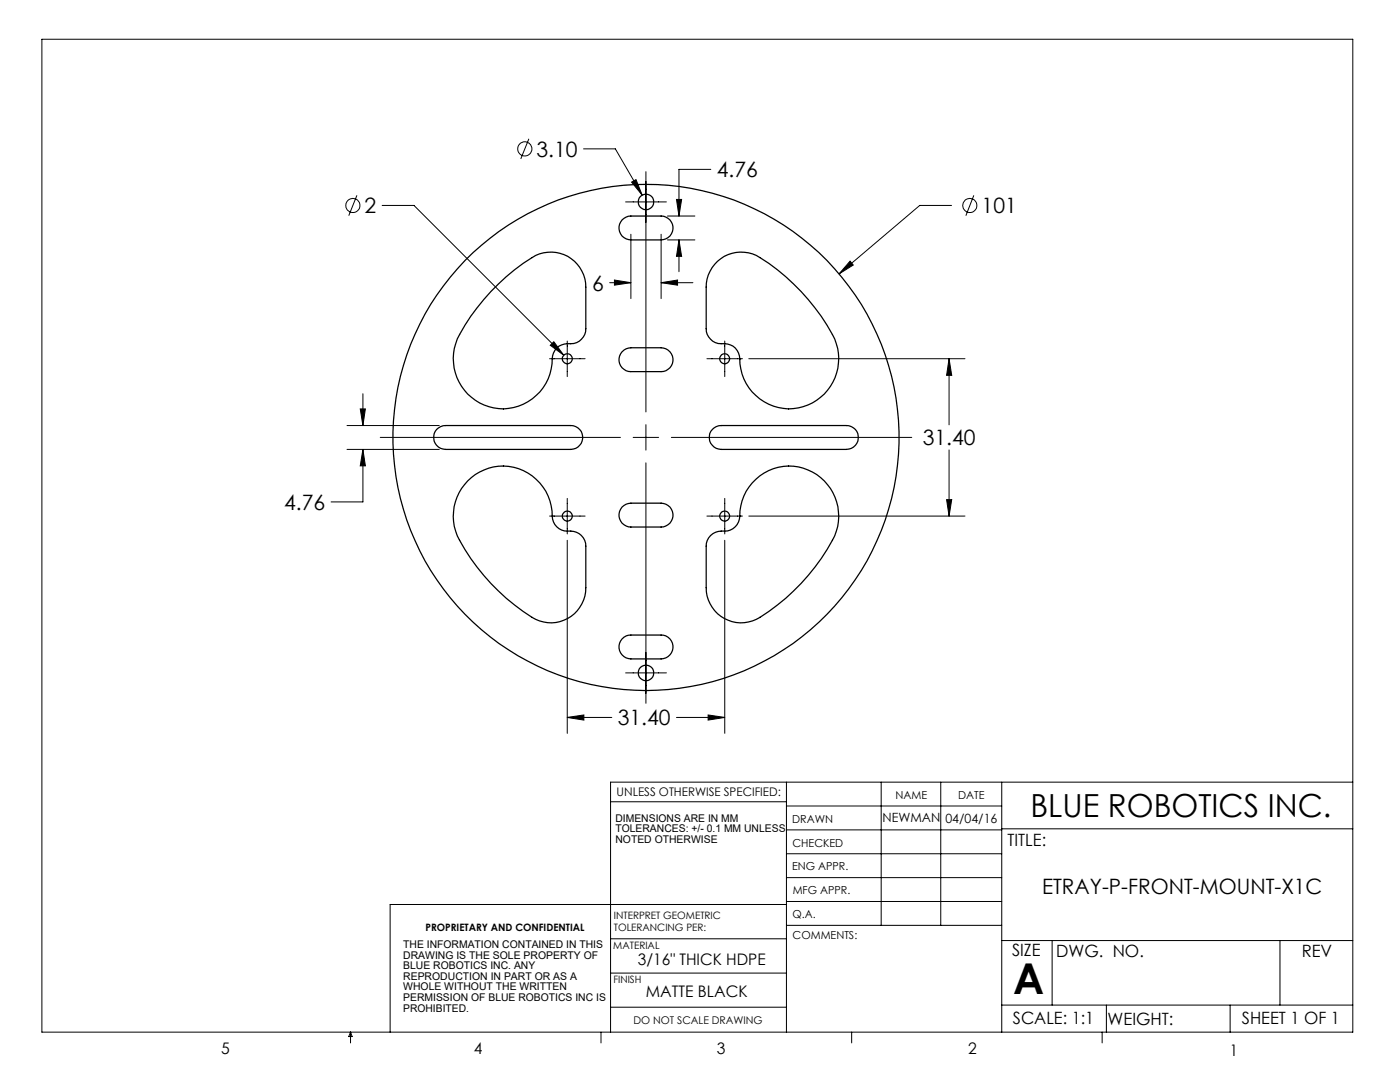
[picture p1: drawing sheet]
<svg xmlns="http://www.w3.org/2000/svg" width="279mm" height="216mm" viewBox="0 0 279 216" stroke-linecap="round" stroke-linejoin="round" font-family="sans-serif">
<g fill="none" stroke="#000" stroke-width=".2">
<path d="M8.4 7.8h261.6v198.2h-261.6zM71.2 39l-1.6 4M105.6 27.7l-1.7 4M116.5 29.7h6.3l5.4 9.2M126 36.3l.9-.5 1.3 3.1zM128.9 34.3v47.9M135 39.8h1l-.5 3.3zM141.9 33.8h-6.4v9.3M194.3 39l-1.5 4M76.3 41h6.3l29.9 29.9M121.7 56.4h4.2M122.6 55.9l3.3 .5-3.3 .5z"/>
<path d="M124.8 40.3h8.2M125.9 46.7v12.9M131.9 56.4l3.3-.5v1zM131.9 46.7v12.9M131.9 56.4h6.4M133.2 43.1h5.5M133.2 47.9h5.5M135.5 47.9l.5 3.3h-1zM135.5 47.9v6.3M169.7 52.1l.6 .8-2.8 1.7zM189.9 41h-6.3l-16.1 13.6M72.4 78.6v6.3"/>
<path d="M109.7 71.6h7.1M110.5 68.2l2 2.7-2.7-2zM113.2 68.1v7M141.1 71.6h7.1M144.6 68.1v7M149.4 71.6h43.2M189.4 71.6l.5 3.3h-1zM189.4 71.6v13.2M69.3 84.9h18.4M69.3 89.7h18.4M71.9 81.6h1l-.5 3.3zM72.4 89.7l.5 3.3h-1z"/>
<path d="M72.4 89.7v10.5h-6.3M75.9 87.3h47.9M113.2 99.4v7.1M126.4 87.3h5M128.9 84.7v5.1M128.9 92.4v47.9M134 87.3h48M144.6 99.4v7.1M188.9 99.7h1l-.5 3.3zM189.4 89.8v13.2M109.7 103h7.1M113.2 107.8v38.5"/>
<path d="M141.1 103h7.1M144.6 107.8v38.5M149.4 103h43.2M124.8 134.3h8.2M113.2 143.2l3.3-.5v1zM113.2 143.2h8.9M121.8 160h35.2M135 143.2h9.6M141.3 142.7l3.3 .5-3.3 .5zM157 156.1v49.9M175.9 156.1v28.5M187.7 156.1v28.5"/>
<path d="M199.9 156.1v49.9M270 156.1h-148.2v49.9M157 170.4h42.9M157 165.6h42.9M157 160.8h42.9M157 175.1h42.9M157 179.9h42.9M199.9 165.4h70.1M121.8 194.2h35.2M121.8 187.3h35.2M157 184.6h42.9M157 180.5h-79.1v25.5"/>
<path d="M199.9 187.7h70.1M210 187.7v12.9M255.4 187.7v12.9M70 206v2.1M70 206l.3 .8h-.7zM119.9 206v2.1M121.8 201h35.2M170 206v2.1M199.9 200.6h70.1M220 206v2.1M220.8 200.6v5.4M245.5 200.6v5.4"/>
<circle cx="104.7" cy="29.7" r="1.41"/>
<circle cx="70.4" cy="41" r="1.4"/>
<circle cx="193.5" cy="41" r="1.4"/>
</g>
<path d="M169.7 52.1l-2.2 2.5 2.8-1.7zM71.9 81.6h1l-.5 3.3zM72.4 89.7l.5 3.3h-1zM110.5 68.2l-.7 .7 2.7 2zM126 36.3l2.2 2.6-1.3-3.1zM189.4 71.6l.5 3.3h-1zM188.9 99.7h1l-.5 3.3zM113.2 143.2l3.3-.5v1zM141.3 142.7l3.3 .5-3.3 .5zM135 39.8h1l-.5 3.3zM135.5 47.9l.5 3.3h-1zM122.6 55.9l3.3 .5-3.3 .5zM131.9 56.4l3.3-.5v1z" fill="#000"/>
<g fill="none" stroke="#000" stroke-width=".25">
<path d="M99.5 56.7a30.1 30.1 0 0 1 8.2-6 7 7 0 0 1 9.2 6.6v8.3a3.1 3.1 0 0 1-3.7 3 3 3 0 0 0-3 3 9.9 9.9 0 0 1-12.4 9.6 9.9 9.9 0 0 1-6.1-14.5 42.5 42.5 0 0 1 7.8-10zM124.1 43.9a2.54 2.54 0 0 1 1.8-.8h6a2.38 2.38 0 0 1 2.4 2.4 2.38 2.38 0 0 1-2.4 2.4h-6a2.4 2.4 0 0 1-2.2-1.5 2.4 2.4 0 0 1 .4-2.5zM143.2 52.1a7 7 0 0 1 8.5-.7 42.1 42.1 0 0 1 14.9 16.2 9.9 9.9 0 0 1-7.4 13.8 9.9 9.9 0 0 1-11.6-10.4 3.1 3.1 0 0 0-3.7-2.4 3 3 0 0 1-3-3v-8.3a6.9 6.9 0 0 1 2.3-5.2zM110.2 71.6h.1M124.1 70.2a2.39 2.39 0 0 1 1.8-.8h6a2.38 2.38 0 0 1 2.4 2.4 2.38 2.38 0 0 1-2.4 2.4h-6a2.37 2.37 0 0 1-2.2-1.4 2.37 2.37 0 0 1 .4-2.6zM147.6 71.6h.1M87.1 85.7a2.54 2.54 0 0 1 1.8-.8h25a2.38 2.38 0 0 1 2.4 2.4 2.38 2.38 0 0 1-2.4 2.4h-25a2.4 2.4 0 0 1-2.2-1.4 2.4 2.4 0 0 1 .4-2.6zM93.3 96a9.9 9.9 0 0 1 11.1-2.1 9.9 9.9 0 0 1 5.9 9.7 3.1 3.1 0 0 0 3.6 2.4 3 3 0 0 1 3 3v8.3a7 7 0 0 1-10.7 5.9 41.9 41.9 0 0 1-14.9-16.3 10 10 0 0 1 2-10.9zM142.2 85.7a2.38 2.38 0 0 1 1.7-.8h25a2.38 2.38 0 0 1 2.4 2.4 2.38 2.38 0 0 1-2.4 2.4h-25a2.38 2.38 0 0 1-2.2-1.4 2.38 2.38 0 0 1 .5-2.6zM150.1 96.4a9.9 9.9 0 0 1 13.2-1.5 9.9 9.9 0 0 1 2.8 12.9 41.5 41.5 0 0 1-15.1 15.8 7 7 0 0 1-10.1-6.3v-8.3a3.1 3.1 0 0 1 3.7-3 3 3 0 0 0 3-3 9.9 9.9 0 0 1 2.5-6.6zM110.2 103h.1M124.1 101.2a2.54 2.54 0 0 1 1.8-.8h6a2.38 2.38 0 0 1 2.4 2.4 2.38 2.38 0 0 1-2.4 2.4h-6a2.4 2.4 0 0 1-2.2-1.5 2.4 2.4 0 0 1 .4-2.5z"/>
<path d="M147.6 103h.1M124.1 127.5a2.2 2.2 0 0 1 1.8-.8h6a2.38 2.38 0 0 1 2.4 2.4 2.38 2.38 0 0 1-2.4 2.4h-6a2.4 2.4 0 0 1-2.2-1.4 2.4 2.4 0 0 1 .4-2.6z"/>
<circle cx="128.9" cy="40.3" r="1.56"/>
<circle cx="113.2" cy="71.6" r=".99"/>
<circle cx="144.6" cy="71.6" r=".99"/>
<circle cx="128.9" cy="87.3" r="50.5"/>
<circle cx="113.2" cy="103" r=".99"/>
<circle cx="144.6" cy="103" r=".99"/>
<circle cx="128.9" cy="134.3" r="1.56"/>
</g>
<text font-size="8.5" x="202.2" y="198.3">A</text>
<text font-size="6.3" x="205.6" y="163">BLUE ROBOTICS INC.</text>
<g font-size="4.2">
<text x="107.1" y="31.2">3.10</text>
<text x="143.1" y="35.4">4.76</text>
<text x="72.8" y="42.5">2</text>
<text x="195.9" y="42.5">101</text>
<text x="118.2" y="58">6</text>
<text x="184.2" y="88.9">31.40</text>
<text x="56.7" y="101.7">4.76</text>
<text x="123.3" y="144.8">31.40</text>
<text x="208" y="178.4">ETRAY-P-FRONT-MOUNT-X1C</text>
</g>
<g font-size="3.4">
<text x="201.1" y="168.8">TITLE:</text>
<text x="202" y="190.8">SIZE</text>
<text x="210.8" y="190.9">DWG. NO.</text>
<text x="259.8" y="191">REV</text>
<text x="202.1" y="204.4">SCALE: 1:1</text>
<text x="221" y="204.5">WEIGHT:</text>
<text x="247.8" y="204.4">SHEET 1 OF 1</text>
</g>
<g font-size="3.2">
<text x="127.3" y="192.5">3/16&quot; THICK HDPE</text>
<text x="128.9" y="199">MATTE BLACK</text>
<text x="44.2" y="210.4">5</text>
<text x="94.6" y="210.3">4</text>
<text x="143.1" y="210.4">3</text>
<text x="193.2" y="210.3">2</text>
<text x="245.4" y="210.6">1</text>
</g>
<g font-size="2.5">
<text x="176.1" y="164.1">NEWMAN</text>
<text x="188.7" y="164.2">04/04/16</text>
</g>
<text font-size="2.4" x="123.1" y="158.9">UNLESS OTHERWISE SPECIFIED:</text>
<g font-size="2.2">
<text x="178.7" y="159.4">NAME</text>
<text x="191.2" y="159.4">DATE</text>
<text x="158.1" y="164.2">DRAWN</text>
<text x="158.1" y="173.7">ENG APPR.</text>
<text x="158.2" y="169.1">CHECKED</text>
<text x="158.2" y="178.4">MFG APPR.</text>
<text x="158.2" y="183.2">Q.A.</text>
<text x="158.2" y="187.4">COMMENTS:</text>
</g>
<g font-size="2.1">
<text x="122.8" y="164">DIMENSIONS ARE IN MM</text>
<text x="122.8" y="166.1">TOLERANCES: +/- 0.1 MM UNLESS</text>
<text x="122.8" y="168.2">NOTED OTHERWISE</text>
<text x="80.5" y="189.2">THE INFORMATION CONTAINED IN THIS</text>
<text x="80.5" y="191.3">DRAWING IS THE SOLE PROPERTY OF</text>
<text x="80.5" y="193.4">BLUE ROBOTICS INC. ANY</text>
<text x="80.5" y="195.5">REPRODUCTION IN PART OR AS A</text>
<text x="80.5" y="197.6">WHOLE WITHOUT THE WRITTEN</text>
<text x="80.5" y="199.7">PERMISSION OF BLUE ROBOTICS INC IS</text>
<text x="80.5" y="201.9">PROHIBITED.</text>
<text x="126.4" y="204.3">DO NOT SCALE DRAWING</text>
</g>
<g font-size="2">
<text x="84.9" y="185.9">PROPRIETARY AND CONFIDENTIAL</text>
<text x="122.5" y="183.3">INTERPRET GEOMETRIC</text>
<text x="122.5" y="185.9">TOLERANCING PER:</text>
<text x="122.4" y="189.4">MATERIAL</text>
<text x="122.4" y="196.2">FINISH</text>
</g>
</svg>
